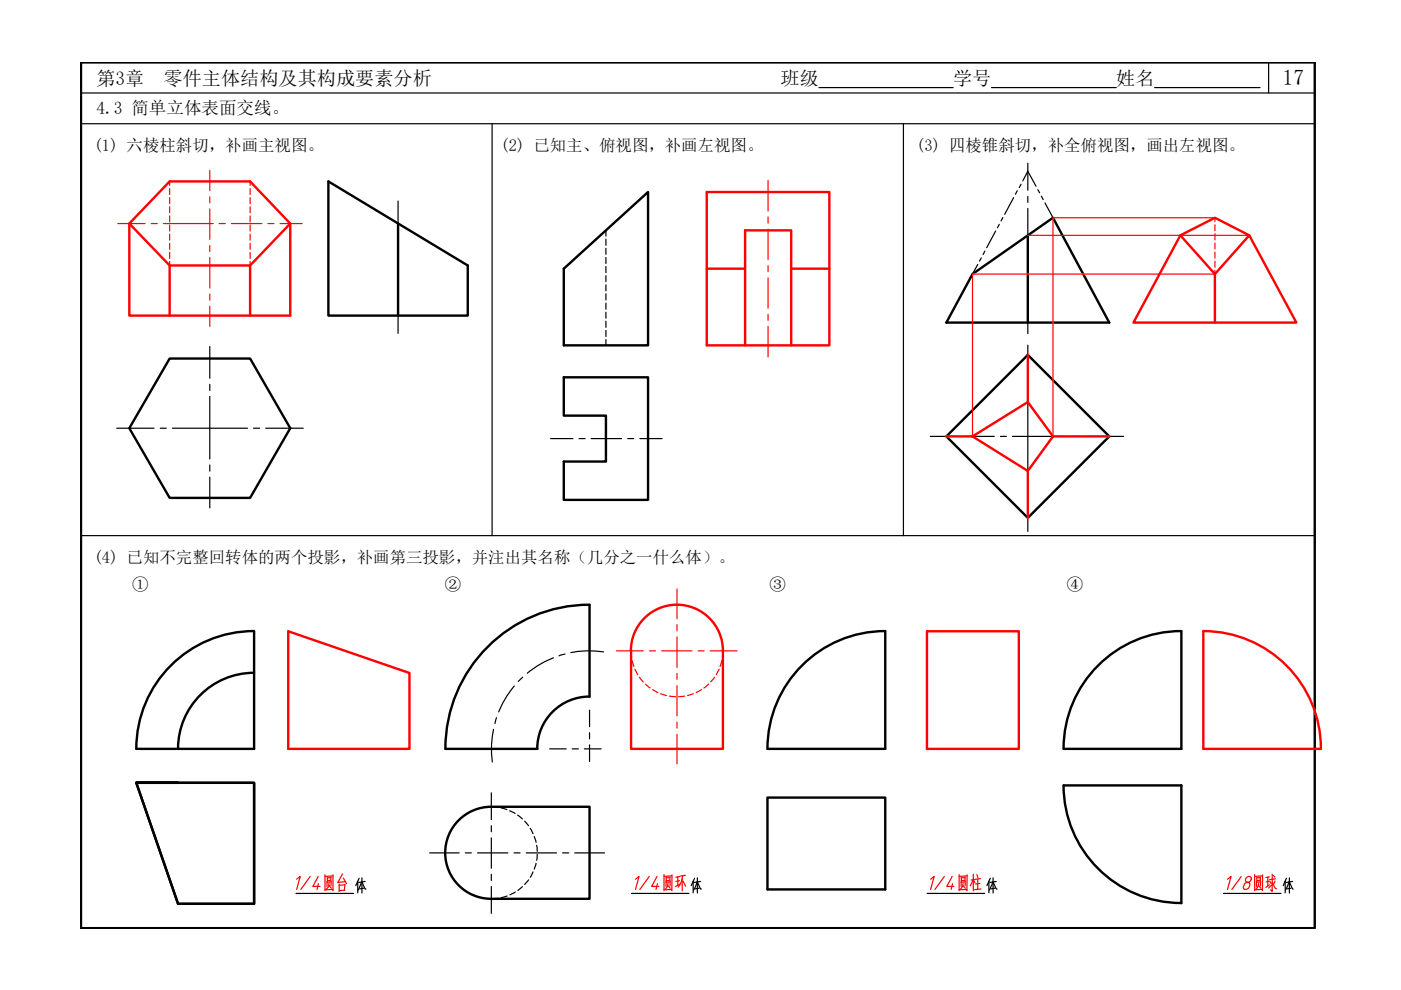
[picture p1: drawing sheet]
<svg xmlns="http://www.w3.org/2000/svg" width="297mm" height="210mm" viewBox="0 0 297 210" stroke-linecap="round" stroke-linejoin="round" font-family="sans-serif">
<!-- layer: 0 -->
<path d="M17.2 13.2h261.6v183.6h-261.6z" fill="none" stroke="#000" stroke-width=".51"/>
<path d="M17.2 19.7h261.6M173.6 18.6h28.5M210.2 18.6h26.5M244.8 18.6h22.4M269 13.2v6.5M17.2 26.2h261.6M104.3 26.2v87.4M191.5 26.2v87.4M17.2 113.6h261.6" fill="none" stroke="#000" stroke-width=".25"/>
<g fill="none" stroke="#000" stroke-width=".51">
<path d="M69.6 38.5l29.6 17.8v10.6h-29.6zM84.4 47.4v19.5M119.5 57l17.9-16.3v32.5h-17.9zM206.2 58.1l17.1-11.9 11.9 22.2h-34.6zM217.9 49.9v18.5M36 76h17l8.5 14.8-8.5 14.8h-17l-8.6-14.8zM119.5 80h17.9v26h-17.9v-8.1h9v-9.8h-9zM200.6 92.5l17.3-17.2 17.3 17.2-17.3 17.3zM53.9 133.8a25 25 0 0 0-25 25M53.9 133.8v25h-25M125 128.2a30.5 30.5 0 0 0-30.6 30.6M125 128.3v19.4"/>
<path d="M187.7 133.8a25 25 0 0 0-25 25M187.7 133.8v25h-25M250.5 133.8a25 25 0 0 0-25 25M250.5 133.8v25h-25M53.9 142.6a16.1 16.1 0 0 0-16.2 16.2M94.4 158.8h19.5M125 147.7a11.1 11.1 0 0 0-11.1 11.1M28.9 166l8.8 25.6h16.2v-25.6h-25h8.8M96.9 174.3a9.7 9.7 0 0 1 7.2-3.2h20.9v19.5h-20.9a9.8 9.8 0 0 1-8.9-5.8 9.8 9.8 0 0 1 1.7-10.5zM162.7 169.1h25v19.5h-25zM225.5 166.5a25 25 0 0 0 25 25M225.5 166.5h25v25"/>
</g>
<g fill="none" stroke="#000" stroke-width=".25">
<path d="M217.9 34.6v5.7M84.4 42.6v7M84.4 50.8v1.3M84.4 53.4v6.5M217.9 41.6v1.3M217.9 44.2v5.7M44.5 73.5v6.7M84.4 61.2v1.3M84.4 63.7v7M217.9 68.4v2.3M217.9 73.2v7.7M24.8 90.8h7.9"/>
<path d="M34 90.8h1.2M36.6 90.8h15.9M44.5 84.1v13.2M44.5 81.5v1.3M44.5 98.6v1.3M53.7 90.8h1.4M56.3 90.8h8M116.7 93h4.8M122.8 93h1.3M125.3 93h6.5M133.1 93h1.3M135.7 93h4.7"/>
<path d="M197.3 92.5h3.2M201.8 92.5h1.3M204.4 92.5h6.4M212.1 92.5h1.3M214.7 92.5h11.5M217.9 84.8v15.9M217.9 82.2v1.3M227.4 92.5h1.4M230 92.5h8.2M44.5 101.2v6.5M217.9 102v1.3M217.9 104.5v8.2"/>
<path d="M117.3 139.5a19.4 19.4 0 0 0-5.5 3.2M119.8 138.7l-1.3 .4M128 138.2a20.2 20.2 0 0 0-7 .2M104.6 154.6a20.1 20.1 0 0 0-.2 7M105.3 152.2l-.4 1.2M109 145.4a19.7 19.7 0 0 0-3.3 5.5M110.8 143.6l-.9 .9M116.5 158.8h3.5M121.3 158.8h1.3M123.9 158.8h3.6M125 150.6v3.5M125 155.3v1.4"/>
<path d="M125 157.9v3.5M104.2 168.1v5.7M104.2 175.1v1.2M104.2 177.7v6.4M91.1 180.8h6.3M98.7 180.8h1.2M101.2 180.8h6.5M104.2 185.4v1.3M104.2 187.9v5.8M109 180.8h1.3M111.6 180.8h6.4M119.3 180.8h1.3"/>
<path d="M121.9 180.8h6.3"/>
</g>
<g fill="none" stroke="#000" stroke-width=".25">
<path d="M128.5 48.8v1.3M128.5 50.7v1.3M128.5 52.6v1.3M128.5 54.6v1.3M128.5 56.5v1.3M128.5 58.4v1.3M128.5 60.4v1.3M128.5 62.3v1.3M128.5 64.2v1.4M128.5 66.2v1.3M128.5 68.1v1.3M128.5 70v1.4"/>
<path d="M128.5 72v1.2M104.2 171.1l1.4 .1M106.2 171.3l1.3 .3M108.1 171.9l1.1 .6M109.8 172.8l1 .8M111.2 174.1l.8 1M112.4 175.6l.6 1.2M113.3 177.4l.4 1.2M113.8 179.2l.1 1.3M105.6 190.4l-1.4 .2M107.5 190l-1.3 .3M109.2 189.1l-1.1 .6"/>
<path d="M110.8 188l-1 .8M112.1 186.5l-.9 1M113 184.9l-.6 1.1M113.7 183l-.4 1.3M113.9 181.1l-.1 1.3"/>
</g>
<g fill="none" stroke="#000" stroke-width=".25">
<path d="M62.8 189.4h12.2M76.7 187l.7 1.5h.2M77.4 186.9l-1.3 .2M133.9 189.4h12.2M196.6 189.4h12.2M259.4 189.4h12.2M272.5 186.8v2.5M272.7 186.2l-.6 1.6M273.2 187l-.6 1.7M273.4 187l.7 1.5h.1M273.4 186.1v3.2M273.7 188.3l-.7 .2"/>
<path d="M274.1 186.9l-1.4 .2"/>
</g>
<g fill="none" stroke="#000" stroke-width=".25">
<path d="M216.5 39.1l-.4 .7M216.9 38.3l1-2 1.8 3.2M207.3 56.1l-1.1 2M208.1 54.7l-.4 .7M208.8 53.2l-.4 .8M211.1 49l-1.9 3.5M211.9 47.6l-.4 .7M212.6 46.1l-.4 .7M214.9 41.9l-1.9 3.6M215.7 40.5l-.4 .7M220 40.2l.4 .7M220.8 41.6l.4 .7"/>
<path d="M221.6 43l1.7 3.2"/>
</g>
<g fill="none" stroke="#f00" stroke-width=".51">
<path d="M36 38.5h17l8.5 8.9-8.5 8.9h-17l-8.6-8.9zM27.4 47.4v19.5h34.1v-19.5M36 56.3v10.6M53 56.3v10.6M149.8 40.7h26v32.5h-26zM149.8 57h8.2M167.8 57h8M250.3 49.9l-10 18.5h34.6l-10-18.5M250.3 49.9l7.3-3.7 7.3 3.7-7.3 8.2zM257.6 58.1v10.3M158 73.2v-24.4h9.8v24.4M217.9 75.3v9.9"/>
<path d="M200.6 92.5h5.6l11.7 7.4 5.4-7.4-5.4-7.3-11.7 7.3M217.9 99.9v9.9M223.3 92.5h11.9M61.1 133.8l25.7 8.9v16.1h-25.7zM136.2 131.5a9.8 9.8 0 0 1 10.8-2.7 9.8 9.8 0 0 1 6.3 9.2v20.8h-19.5v-20.8a9.7 9.7 0 0 1 2.4-6.5zM196.5 133.8h19.5v25h-19.5zM255.1 133.8a25 25 0 0 1 25 25M255.1 133.8v25h25"/>
</g>
<g fill="none" stroke="#f00" stroke-width=".25">
<path d="M36 38.5v.8M36 40v1.3M44.5 36.1v4.3M53 38.5v.8M53 40v1.3M162.8 38.3v6.4M25 47.4h5.8M32.1 47.4h1.2M34.7 47.4h10.5M36 41.9v1.3M36 43.8v1.3M36 45.8v1.3"/>
<path d="M36 47.7v1.3M36 49.6v1.3M36 51.6v1.3M36 53.5v1.3M36 55.4v.9M44.5 41.7v1.3M44.5 44.3v6.4M44.5 52.1v1.2M44.5 54.6v6.5M46.5 47.4h1.3M49.1 47.4h6.4M53 41.9v1.3"/>
<path d="M53 43.8v1.3M53 45.8v1.3M53 47.7v1.3M53 49.6v1.3M53 51.6v1.3M53 53.5v1.3M53 55.4v.9M56.8 47.4h1.3M59.4 47.4h4.7M162.8 46v1.3M162.8 48.6v6.4M162.8 56.3v1.3"/>
<path d="M162.8 58.9v6.4M217.9 49.9h47M257.6 57.3v.8h-51.4v34.4M257.6 47v-.8h-34.3v46.3M257.6 47.7v1.2M257.6 49.6v1.3M257.6 51.5v1.3M257.6 53.5v1.2M257.6 55.4v1.3M44.5 62.3v1.4M44.5 64.9v4.3M162.8 66.7v1.2"/>
<path d="M162.8 69.2v6.5M130.7 138h5.7M133.8 138l.1 1.4M137.7 138h1.3M140.3 138h6.4M143.5 124.9v6.3M143.5 132.4v1.4M143.5 135v6.5M148 138h1.3M150.6 138h5.7M153.3 138l-.1 1.4M134 140.1l.4 1.2"/>
<path d="M134.6 141.9l.6 1.1M135.6 143.6l.8 1M136.8 145.1l1 .8M138.4 146.2l1.1 .6M140.1 147.1l1.2 .4M141.9 147.6l1.3 .1M143.5 142.8v1.2M143.5 145.4v6.4M143.5 153.1v1.3M143.5 155.7v6.3M145.1 147.6l-1.2 .1M147 147.1l-1.2 .4"/>
<path d="M148.7 146.2l-1.1 .6M150.3 145l-1 .9M151.5 143.6l-.8 1M152.5 141.9l-.6 1.1M153.1 140l-.4 1.3M260.3 186.4l.7-.6-.7 2.8M263.2 185.8l-2 2.8M264.4 186a.61 .61 0 0 0-.3 .7 .61 .61 0 0 0 .6 .4l.2 .1a.9 .9 0 0 1-.1 1.1 .9 .9 0 0 1-1.1 .1 1.02 1.02 0 0 1 1-1.3 .62 .62 0 0 0 .6-.7 .62 .62 0 0 0-.7-.6zM266 188.7l1.6-.1 .1 .2M266 185.4v3.4M266.4 186.9v1M266.5 186v.8"/>
<path d="M266.9 187.2l-.1 .6-.5 .7M266.9 187.8l.4 .5M267.2 186.1h-.7M267.2 186v.6M267.2 186.6l-.7 .1M267.2 187l-.8 .1M267.3 186.8l-.1 1M267.7 185.7l-1.7 .1M267.7 185.5v3.3M268.8 186v1.8M269.1 185.9l-.7 .1M269.1 186.8l-.6 .2"/>
<path d="M269.1 187.6l-.7 .6M269.3 186.9l.2 .5M269.6 187.6l-.6 .7M269.7 187.1l.7 1.3h.2M269.7 185.4v3.6l-.3-.3M270 185.6l.3 .4M270.3 186.8l-.3 .8M270.4 186.3l-1.2 .2"/>
</g>
<g font-size="7.1" fill="#f00">
<text x="62.1" y="190.1">1/4圆台</text>
<text x="133.7" y="190.1">1/4圆环</text>
<text x="196.5" y="190.1">1/4圆柱</text>
</g>
<text font-size="4.6" x="271.9" y="18">17</text>
<g font-size="4.1">
<text x="20.4" y="18">第3章</text>
<text x="34.7" y="18">零件主体结构及其构成要素分析</text>
<text x="165.5" y="18">班级</text>
<text x="202.1" y="18">学号</text>
<text x="236.7" y="18">姓名</text>
</g>
<text font-size="3.7" x="20.4" y="24.2">4.3 简单立体表面交线。</text>
<g font-size="3.5">
<text x="19.9" y="32.1">(1) 六棱柱斜切，补画主视图。</text>
<text x="106.1" y="32.1">(2) 已知主、俯视图，补画左视图。</text>
<text x="194.3" y="32.1">(3) 四棱锥斜切，补全俯视图，画出左视图。</text>
<text x="19.9" y="119.4">(4) 已知不完整回转体的两个投影，补画第三投影，并注出其名称（几分之一什么体）。</text>
<text x="28.1" y="125.1">①</text>
<text x="94.3" y="125.1">②</text>
<text x="163.2" y="125.1">③</text>
<text x="226.2" y="125.1">④</text>
</g>
</svg>
